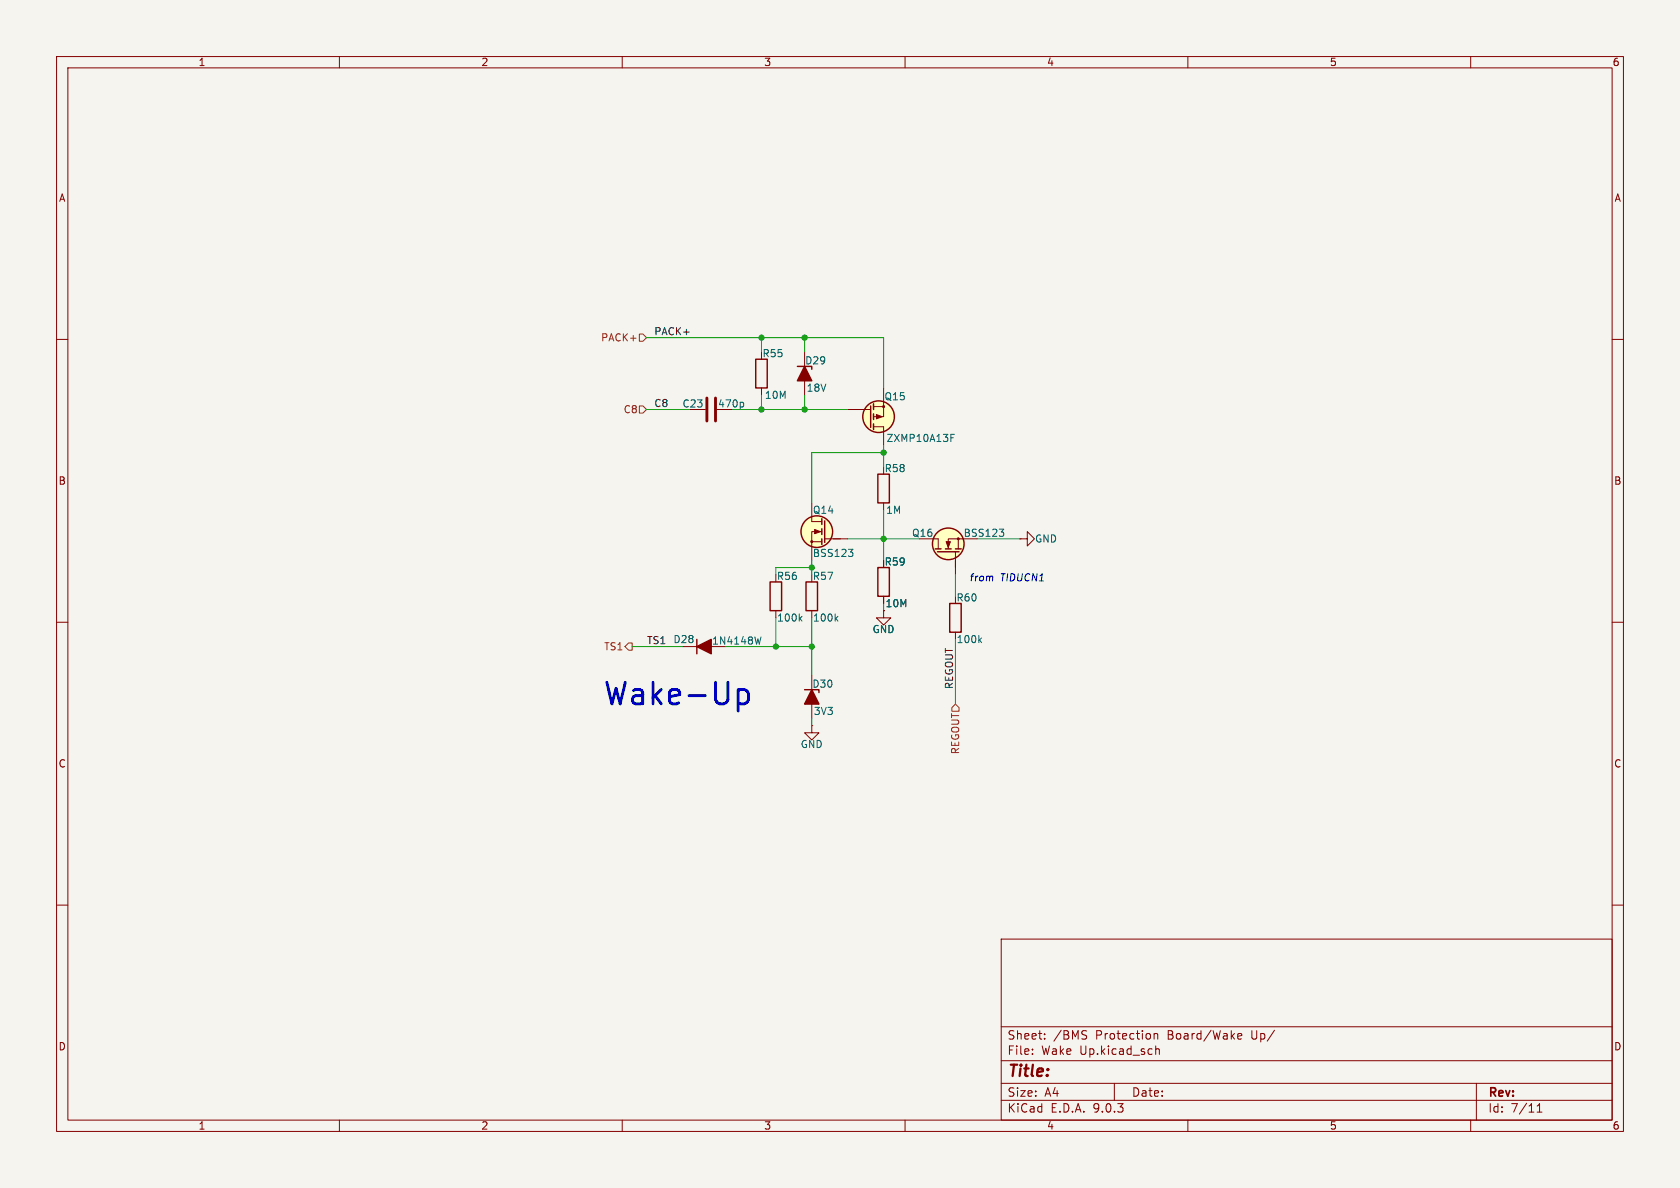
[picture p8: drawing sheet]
<svg xmlns="http://www.w3.org/2000/svg" width="297mm" height="210mm" viewBox="0 0 297 210" stroke-linecap="round" stroke-linejoin="round" font-family="sans-serif">
<path d="M0 0h297v210h-297z" fill="#f5f4ef" stroke="#f5f4ef" stroke-width=".18"/>
<g fill="none" stroke="#840000" stroke-width=".18">
<path d="M10 10h277v190h-277zM12 12h273v186h-273zM60 10v2M110 10v2M160 10v2M210 10v2M260 10v2M10 60h2M121.9 72.4h2.8M134.6 68.6v1.3M142.2 62.2v7.7M149.9 72.4h4"/>
<path d="M154.4 75.4h1.8v3.3M154.4 71.9h1.8M156.2 68.6v5.1h-1.8M285 60h2M143.5 88.9v3.3h1.8M143.5 95.8h1.8M145.3 94h-1.8v5.1M145.8 95.3h4.1M156.2 88.9v1.3M162.6 95.3h3.3v1.7M168.9 97.5v4.1M169.4 95.3v1.7"/>
<path d="M170.2 95.3h-2.6v1.7M180.3 95.3h1.3v-1.3l1.3 1.3-1.3 1.2v-1.2M180.3 95.3h.1M10 110h2M120.6 114.3h5.1M137.2 108v1.2M143.5 108v1.2M143.5 119.4v7.6M156.2 108v1.2h1.3l-1.3 1.3-1.3-1.3h1.3M156.2 105.4v1.3M168.9 111.8v1.2M285 110h2"/>
<path d="M143.5 128.3v1.2h1.3l-1.3 1.3-1.3-1.3h1.3M143.5 128.3h.1M10 160h2M177 166h108v32h-108zM285 160h2M60 198v2M110 198v2M160 198v2M177 194.5h108M177 191.5h108M177 187.5h108M177 181.5h108"/>
<path d="M182.5 186.3v.1M182.5 185.5v.1M184.7 183.6v.1M184.7 182.8v.1M191.9 182.2l.2 .1M192 183.1l.1 .2-.1 .3M197 191.5v3M204 182.7v1M204 182.8l.2-.1 .4 .1 .1 .9M204.3 184.9v1.5M204.3 185.5l.2-.1 .4 .1 .1 .9M210 198v2"/>
<path d="M218.8 183.2l.7-.1v-.3l-.5-.1-.2 .2 .1 .7h.6M260 198v2M261 191.5v6.5M271.7 196.6h.9M271.7 195.5l.5-.4v1.5"/>
</g>
<g fill="none" stroke="#840000" stroke-width=".25">
<path d="M133.6 63.5h2v5.1h-2zM141 64.8h2.5v.5M153.9 71.8v3.8M154.4 71.4v1M154.4 73.2v1M154.4 74.9v1M145.3 91.7v1M145.3 93.5v1M145.3 95.3v1M145.8 92.1v3.8M155.2 83.8h2v5.1h-2zM165.4 97h1"/>
<path d="M165.7 97.5h3.8M167.1 97h1M168.9 97h1M123.2 113v2.6M136.1 102.9h2.1v5.1h-2.1zM142.5 102.9h2v5.1h-2zM155.2 100.3h2v5.1h-2zM167.9 106.7h2v5.1h-2zM142.2 121.9h2.6v.5"/>
<circle cx="155.3" cy="73.7" r="2.79"/>
<circle cx="144.4" cy="94" r="2.79"/>
<circle cx="167.6" cy="96.1" r="2.79"/>
</g>
<g fill="#840000" stroke="#840000" stroke-width=".25">
<path d="M143.5 121.9l1.3 2.6h-2.6z"/>
<path d="M123.2 114.3l2.5-1.3v2.6z"/>
<path d="M142.2 64.8l1.3 2.5h-2.5z"/>
</g>
<g fill="none" stroke="#006464" stroke-width=".18">
<path d="M131.2 71.1l.3 .2v.4l-.3 .3M168.1 77.4h.4M168.1 76.8h.6M150 97.1h.8l-.4 .5M150.5 97.6l.3 .2v.3l-.3 .3M176.7 93.5h.7l-.4 .5M177.2 94l.2 .3v.3l-.2 .2M134.5 112.6l-.3 1.3M141.4 109.3l.4 .5M141.8 109l-.5 .4M147.8 109.3l.3 .5M148.1 109l-.4 .4"/>
<path d="M173.2 113.1l.3 .5M173.5 112.8l-.4 .4"/>
</g>
<g fill="#ffffc2" stroke="#ffffc2" stroke-width=".18">
<circle cx="155.3" cy="73.7" r="2.79"/>
<circle cx="167.6" cy="96.1" r="2.79"/>
<circle cx="144.4" cy="94" r="2.79"/>
</g>
<g fill="#840000" stroke="#840000" stroke-width=".18">
<path d="M154.9 73.3l1.1 .4-1.1 .3z"/>
<path d="M167.3 95.8h.7l-.4 1z"/>
<path d="M144 93.6l1 .4-1 .4z"/>
<circle cx="156.2" cy="71.9" r=".18"/>
<circle cx="169.4" cy="95.2" r=".18"/>
<circle cx="143.5" cy="95.8" r=".18"/>
</g>
<path d="M125 70.4v4M126.5 70.4v4" fill="none" stroke="#840000" stroke-width=".51"/>
<path d="M113 59.1h.7l.6 .6-.6 .6h-.7zM113 71.8h.7l.6 .6-.6 .6h-.7zM110.5 114.3l.6-.6h.7v1.2h-.7zM168.9 124.5l.6 .6v.6h-1.2v-.6z" fill="none" stroke="#725600" stroke-width=".18"/>
<g fill="none" stroke="#009600" stroke-width=".18">
<path d="M114.3 59.7h41.9v8.9M134.6 59.7v2.5M142.2 59.7v2.5M114.3 72.4h7.6M129.5 72.4h20.4M134.6 69.9v2.5M142.2 69.9v2.5M156.2 78.7v3.9M143.5 99.1v2.5M149.9 95.3h12.7M156.2 80h-12.7v8.9M156.2 90.2v8.9"/>
<path d="M172.7 95.3h7.6M111.8 114.3h8.8M128.3 114.3h15.2M137.2 109.2v5.1M143.5 100.3h-6.3v1.3M143.5 109.2v10.2M168.9 101.6v3.8M168.9 113v11.5M143.5 127v1.3"/>
</g>
<path d="M175.5 101.9l-.1 .8" fill="none" stroke="#0000c2" stroke-width=".18"/>
<path d="M130.5 122.1l.4-.2h.7l.5 .3 .2 .4v1.1l-.3 .5-.4 .2h-.7l-.4-.2" fill="none" stroke="#0000c2" stroke-width=".51"/>
<g fill="#009600" stroke="#009600" stroke-width=".18">
<circle cx="137.2" cy="114.3" r=".46"/>
<circle cx="156.2" cy="95.3" r=".46"/>
<circle cx="143.5" cy="100.3" r=".46"/>
<circle cx="143.5" cy="114.3" r=".46"/>
<circle cx="134.6" cy="72.4" r=".46"/>
<circle cx="142.2" cy="72.4" r=".46"/>
<circle cx="134.6" cy="59.7" r=".46"/>
<circle cx="142.2" cy="59.7" r=".46"/>
<circle cx="156.2" cy="80" r=".46"/>
</g>
<text font-size="5.3" fill="#0000c2" x="106.4" y="125.4">Wake-Up</text>
<text font-size="2.8" fill="#840000" x="178" y="190.9">Title:</text>
<g font-size="2.1" fill="#840000">
<text x="178" y="184">Sheet:</text>
<text x="186.2" y="184">/BMS</text>
<text x="193.7" y="184">Protection</text>
<text x="206.5" y="184">Board/Wake</text>
<text x="221.5" y="184">Up/</text>
<text x="178" y="186.7">File:</text>
<text x="184.1" y="186.7">Wake</text>
<text x="191" y="186.7">Up.kicad_sch</text>
<text x="178" y="196.9">KiCad</text>
<text x="178" y="194.1">Size:</text>
<text x="184.7" y="194.1">A4</text>
<text x="185.7" y="196.9">E.D.A.</text>
<text x="193.3" y="196.9">9.0.3</text>
<text x="200" y="194.1">Date:</text>
<text x="263" y="194.3">Rev:</text>
<text x="263" y="196.9">Id:</text>
<text x="267.1" y="196.9">7/11</text>
</g>
<g font-size="1.8" fill="#840000">
<text x="35" y="11.9">1</text>
<text x="85" y="11.9">2</text>
<text x="135" y="11.9">3</text>
<text x="185" y="11.9">4</text>
<text x="235" y="11.9">5</text>
<text x="285" y="11.9">6</text>
<text x="10.3" y="35.9">A</text>
<text x="285.3" y="35.9">A</text>
<text x="10.3" y="85.9">B</text>
<text x="285.3" y="85.9">B</text>
<text x="156.3" y="100.2">R59</text>
<text x="156.5" y="107.5">10M</text>
<text x="10.3" y="135.9">C</text>
<text x="285.3" y="135.9">C</text>
<text x="10.3" y="185.9">D</text>
<text x="285.3" y="185.9">D</text>
<text x="35" y="199.9">1</text>
<text x="85" y="199.9">2</text>
<text x="135" y="199.9">3</text>
<text x="185" y="199.9">4</text>
<text x="235" y="199.9">5</text>
<text x="285" y="199.9">6</text>
</g>
<g font-size="1.8" fill="#0f0f0f">
<text x="115.6" y="59.3">PACK+</text>
<text x="115.6" y="72">C8</text>
<text x="114.3" y="114">TS1</text>
<text x="168.6" y="121.9" transform="rotate(-90 168.6 121.9)">REGOUT</text>
</g>
<g font-size="1.8" fill="#725600">
<text x="106.2" y="60.6">PACK+</text>
<text x="110.2" y="73.3">C8</text>
<text x="106.7" y="115.2">TS1</text>
<text x="169.8" y="133.4" transform="rotate(-90 169.8 133.4)">REGOUT</text>
</g>
<g font-size="1.8" fill="#006464">
<text x="134.7" y="63.3">R55</text>
<text x="142.2" y="64.6">D29</text>
<text x="135.1" y="70.7">10M</text>
<text x="142.5" y="69.4">18V</text>
<text x="156.3" y="71">Q15</text>
<text x="120.6" y="72.2">C23</text>
<text x="126.8" y="72.2">470p</text>
<text x="156.3" y="83.7">R58</text>
<text x="156.6" y="78.3">ZXMP10A13F</text>
<text x="143.6" y="91">Q14</text>
<text x="156.6" y="91">1M</text>
<text x="161.1" y="95.1">Q16</text>
<text x="170.3" y="95.1">BSS123</text>
<text x="143.6" y="98.7">BSS123</text>
<text x="182.9" y="96.1">GND</text>
<text x="137.2" y="102.7">R56</text>
<text x="143.6" y="102.7">R57</text>
<text x="169" y="106.5">R60</text>
<text x="119" y="113.9">D28</text>
<text x="137.3" y="110.1">100k</text>
<text x="143.6" y="110.1">100k</text>
<text x="154.2" y="112.1">GND</text>
<text x="169" y="113.9">100k</text>
<text x="125.8" y="114.1">1N4148W</text>
<text x="143.5" y="121.8">D30</text>
<text x="143.8" y="126.6">3V3</text>
<text x="141.5" y="132.4">GND</text>
</g>
<g font-size="1.8" fill="#0000c2">
<text x="171.3" y="103">from</text>
<text x="176.8" y="103">TIDUCN1</text>
</g>
</svg>
